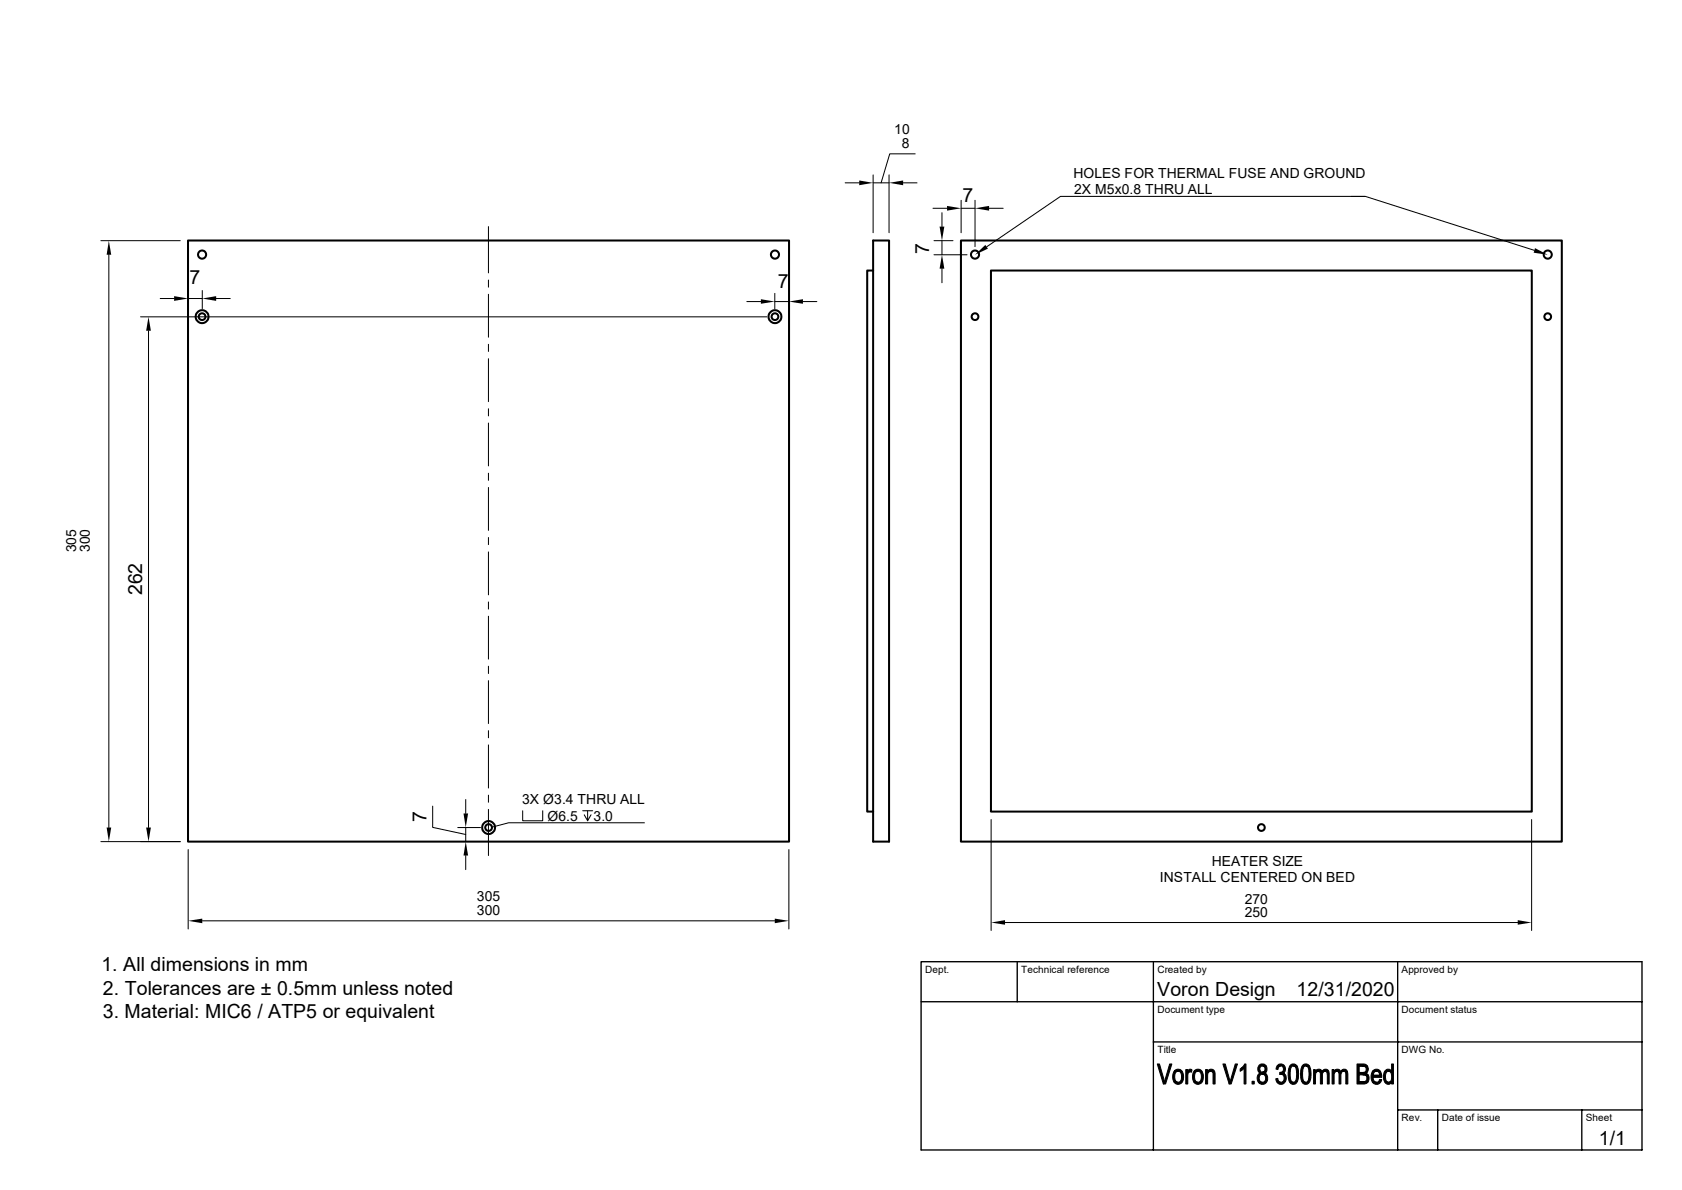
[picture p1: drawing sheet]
<svg xmlns="http://www.w3.org/2000/svg" width="420mm" height="297mm" viewBox="0 0 420 297" stroke-linecap="round" stroke-linejoin="round" font-family="sans-serif">
<g fill="none" stroke="#000" stroke-width=".51">
<path d="M46.9 60h150.1v150.1h-150.1zM218 67.5h-1.5v135.1h1.5M218 60h4v150.1h-4zM239.9 60h150.1v150.1h-150.1zM247.4 67.5h135.1v135.1h-135.1z"/>
<circle cx="50.5" cy="79" r="1.61"/>
<circle cx="50.5" cy="63.5" r="1.02"/>
<circle cx="50.5" cy="79" r=".85"/>
<circle cx="193.5" cy="79" r="1.61"/>
<circle cx="193.5" cy="63.5" r="1.02"/>
<circle cx="193.5" cy="79" r=".85"/>
<circle cx="243.5" cy="63.5" r="1.02"/>
<circle cx="243.5" cy="79" r=".85"/>
<circle cx="386.5" cy="63.5" r="1.02"/>
<circle cx="386.5" cy="79" r=".85"/>
<circle cx="122" cy="206.5" r="1.61"/>
<circle cx="122" cy="206.5" r=".85"/>
<circle cx="315" cy="206.5" r=".85"/>
</g>
<path d="M230 240h180v47h-180zM230 250h180M254 240v10M288 240v47M349 240v47M288 260.1h122M349 277h61M359 277v10M395 277v10" fill="none" stroke="#000" stroke-width=".34"/>
<g fill="#000" stroke="#000" stroke-width=".25">
<path d="M289 265.6h.5l1.2 4.3-.2 .7z" fill-rule="evenodd"/>
<path d="M292.1 265.6h.5l-1.6 5h-.5z" fill-rule="evenodd"/>
<path d="M293.1 267.5l1.1-.1a1.57 1.57 0 0 0-.7 2.4l.7 .3-1.1-.1a2.96 2.96 0 0 1 0-2.5z" fill-rule="evenodd"/>
<path d="M293.5 267.1a1.41 1.41 0 0 1 1.5 .1 1.41 1.41 0 0 1 .5 1.5 1.45 1.45 0 0 1-.4 1.5 1.45 1.45 0 0 1-1.6 .3l-.3-.3 1-.1a1.56 1.56 0 0 0 .7-2.3l-.6-.4h-1.1z" fill-rule="evenodd"/>
<path d="M296.1 267h.4v.5h.6l-.3 .1-.2 .5v2.5h-.5z" fill-rule="evenodd"/>
<path d="M296.8 267l.3-.1 .5 .1-.1 .6-1-.1z" fill-rule="evenodd"/>
<path d="M298.1 267.5l1-.1a1.57 1.57 0 0 0-.6 2.4l.6 .3-1-.1a2.96 2.96 0 0 1 0-2.5z" fill-rule="evenodd"/>
<path d="M298.4 267.1a1.41 1.41 0 0 1 1.6 .1 1.41 1.41 0 0 1 .5 1.5 1.47 1.47 0 0 1-.4 1.5 1.47 1.47 0 0 1-1.5 .3l-.4-.3 .9-.1a1.63 1.63 0 0 0 .7-2.3l-.5-.4h-1.1z" fill-rule="evenodd"/>
<path d="M301 267h.5v.5h.5l-.4 .5-.1 2.6h-.5z" fill-rule="evenodd"/>
<path d="M301.5 267.3l.8 .1-.8 .1z" fill-rule="evenodd"/>
<path d="M301.8 267.1a1.03 1.03 0 0 1 1.3 0 1.03 1.03 0 0 1 .3 1.2v2.3h-.5v-2.7l-.3-.5-1.1-.1z" fill-rule="evenodd"/>
<path d="M305.4 265.6h.5l1.3 4.4-.3 .6z" fill-rule="evenodd"/>
<path d="M308.4 265.6h.6l-1.6 5h-.5z" fill-rule="evenodd"/>
<path d="M309.7 266.8l.3-.2 .6 .1-.9 .7z" fill-rule="evenodd"/>
<path d="M310.8 265.6h.3v5h-.5v-3.9l-.6-.1z" fill-rule="evenodd"/>
<path d="M312.6 269.9h.6v.7h-.6z" fill-rule="evenodd"/>
<path d="M314.5 265.8a1.19 1.19 0 0 1 1.6 .2h-.9a.8 .8 0 0 0-.6 .8 .8 .8 0 0 0 .6 .8h.9l-.3 .2 .4 .3h-1a1.04 1.04 0 0 0-.8 1 1.04 1.04 0 0 0 .8 1l-.9 .1a1.56 1.56 0 0 1 .4-2.4 1.29 1.29 0 0 1-.2-2z" fill-rule="evenodd"/>
<path d="M315.2 266h.9l.3 .6-.3 1h-.9a.8 .8 0 0 0 .6-.8 .8 .8 0 0 0-.6-.8z" fill-rule="evenodd"/>
<path d="M315.2 268.1h1a1.46 1.46 0 0 1 .1 1.9 1.46 1.46 0 0 1-1.8 .4l-.2-.2 .9-.1a1.04 1.04 0 0 0 .8-1 1.04 1.04 0 0 0-.8-1z" fill-rule="evenodd"/>
<path d="M318.9 266.1l.9-.1-.4 .2-.3 .8-.5-.2z" fill-rule="evenodd"/>
<path d="M318.6 269.2h.5l.2 .7 .5 .2-.9 .1z" fill-rule="evenodd"/>
<path d="M319.6 267.6l1 .1-.2 .1 .4 .3-1.3 .1z" fill-rule="evenodd"/>
<path d="M319 265.9a1.23 1.23 0 0 1 1.7 .1 1.23 1.23 0 0 1-.1 1.7h-.9a.84 .84 0 0 0 .8-.8 .84 .84 0 0 0-.7-.9h-.9z" fill-rule="evenodd"/>
<path d="M319.9 268.1h.9a1.41 1.41 0 0 1 .1 2 1.41 1.41 0 0 1-2 .1l.9-.1a1.02 1.02 0 0 0 .8-.9 1.02 1.02 0 0 0-.7-1.1z" fill-rule="evenodd"/>
<path d="M322.2 265.9a1.1 1.1 0 0 1 1.6 .1l-.8 .1a1.37 1.37 0 0 0-.8 1.7v.3a1.69 1.69 0 0 0 .8 2h-1l-.3-.8v-2.1z" fill-rule="evenodd"/>
<path d="M323 266.1h.9l.3 1.2v1.6a1.45 1.45 0 0 1-1.7 1.7l-.4-.4 .9-.1a1.48 1.48 0 0 0 .8-1.7v-.5a1.5 1.5 0 0 0-.8-1.8z" fill-rule="evenodd"/>
<path d="M325.3 265.9a1.1 1.1 0 0 1 1.6 .1l-.8 .1a1.62 1.62 0 0 0-.9 1.9v.1a1.69 1.69 0 0 0 .9 2l-.9 .1-.4-.9v-2.1z" fill-rule="evenodd"/>
<path d="M326.1 266.1h.9l.3 1.2v1.6a1.49 1.49 0 0 1-1.6 1.7l-.5-.4 .9-.1a1.48 1.48 0 0 0 .8-1.7v-.3a1.77 1.77 0 0 0-.8-2z" fill-rule="evenodd"/>
<path d="M328 267h.4v.5h.5l-.4 .5v2.6h-.5z" fill-rule="evenodd"/>
<path d="M328.5 267.3l.7 .1-.8 .1z" fill-rule="evenodd"/>
<path d="M328.7 267a.86 .86 0 0 1 1.4 .5l-1.6-.2z" fill-rule="evenodd"/>
<path d="M329.5 267.5l1.4-.1-.5 .2-.2 .5v2.5h-.5v-2.7z" fill-rule="evenodd"/>
<path d="M330.2 267.3a.93 .93 0 0 1 1.2-.4 .93 .93 0 0 1 .5 1.2v2.5h-.5v-2.8l-.3-.4h-.9z" fill-rule="evenodd"/>
<path d="M332.6 267h.5v.5h.4l-.4 .6v2.5h-.5z" fill-rule="evenodd"/>
<path d="M333.1 267.3l.7 .1-.7 .1z" fill-rule="evenodd"/>
<path d="M333.3 267.1a.82 .82 0 0 1 .8-.2 .82 .82 0 0 1 .6 .6l-1.6-.2z" fill-rule="evenodd"/>
<path d="M334.1 267.5l1.4-.1-.5 .2-.2 .6v2.4h-.5v-2.5z" fill-rule="evenodd"/>
<path d="M334.9 267.3a.93 .93 0 0 1 1.2-.4 .93 .93 0 0 1 .4 1.2v2.5h-.5v-3l-.4-.2h-.8z" fill-rule="evenodd"/>
<path d="M338.8 265.6h2l.7 .5h-2.1v1.6h1.9l-.2 .2 .5 .3-2.2 .1v1.7h2.2l-.4 .4-2.4 .2z" fill-rule="evenodd"/>
<path d="M340.1 266.1h1.4l.2 .6-.4 1h-1.9h.8a.78 .78 0 0 0 .9-.8 .78 .78 0 0 0-1-.8z" fill-rule="evenodd"/>
<path d="M340.3 268.3l1.3-.1 .2 .6-.2 1.2h-2.2h1a.86 .86 0 0 0 .9-.9 .86 .86 0 0 0-1-.8z" fill-rule="evenodd"/>
<path d="M342.7 267.4h1l-.5 .1-.3 .9h2.1v.5h-2.1l.2 .9 .6 .3h-1a2.81 2.81 0 0 1 0-2.7z" fill-rule="evenodd"/>
<path d="M342.9 267.2a1.31 1.31 0 0 1 1.5-.1 1.31 1.31 0 0 1 .6 1.3h-2.1h1.6l-.4-.9-1.4-.1z" fill-rule="evenodd"/>
<path d="M342.7 270.1h1.1l.4-.1 .3-.6 .5 .1a1.27 1.27 0 0 1-.9 1.1 1.27 1.27 0 0 1-1.4-.5z" fill-rule="evenodd"/>
<path d="M345.9 267.2a.97 .97 0 0 1 1.6 .1l-.8 .1a1.58 1.58 0 0 0-.6 2.3l.6 .4-1-.1a2.84 2.84 0 0 1 .2-2.8z" fill-rule="evenodd"/>
<path d="M345.8 270.1h1.7a.91 .91 0 0 1-.8 .5 .91 .91 0 0 1-.9-.5z" fill-rule="evenodd"/>
<path d="M347.5 265.6h.4v5h-.4v-.5h-.6a1.84 1.84 0 0 0-.1-2.7h-.1l.8-.1z" fill-rule="evenodd"/>
</g>
<g fill="none" stroke="#000" stroke-width=".25">
<path d="M228.5 38.4h-6.3l-2.2 7.2M122 56.6v11.5M211 45.6h3.5M218 45.6h4zM218 43.6v14.5M222 43.6v14.5M225.5 45.6h3.5M233 52h3.5M235.2 53.1v3.5M240 52h3.5M240 50v8.1M243.5 50v11.6"/>
<path d="M247 52h3.5M337.4 49h3.6l42.1 13.5M340.8 49h-76l-18.4 12.6M25.2 60.1h19.8M27.2 63.6v142.9M35.1 79.1h156.4M40 74.5h3.5M47 74.5h3.5M50.5 72.5v4.5M54 74.5h3.5M122 69.9v1.8M122 73.4v10.8"/>
<path d="M186.5 75.3h3.5M193.5 75.3h3.5M193.5 73.2v3.8M197 73.2v1.8M200.5 75.3h3.5M233.2 60.1h4.8M233.2 63.6h8.3M235.2 67.1v3.5M235.2 60.1v3.5M37.1 82.5v124M122 85.9v1.8M122 89.5v10.7"/>
<path d="M122 102v1.8M122 105.6v10.7M122 118.1v1.8M122 121.7v10.7M122 134.2v1.7M122 137.8v10.7M122 150.2v1.8M122 153.8v10.7M122 166.3v1.8M122 169.9v10.7M116.3 199.6v3.4M122 182.4v1.7"/>
<path d="M122 185.9v10.8M122 198.5v1.7M25.2 210.1h19.8M47 212v19.9M108 201.2v5.3l8.3 1.8M114.3 206.5h5.7M116.3 206.5v3.6zM116.3 213.5v3.5M122 202v11.5M130.5 202.4v2.5h5v-2.5M145.5 202.4h2.5M146.7 202.4v2.5l-.8-1.5"/>
<path d="M147.6 203.4l-.9 1.5M160.9 205.4h-33.9l-4.2 1.1M197 212v19.9M247.5 204.6v27.6M382.4 204.6v27.6M50.5 229.8h143M251 230.3h128"/>
</g>
<g fill="#000">
<path d="M214.5 45l3.5 .6-3.5 .6zM222 45.6l3.5-.6v1.2zM234.6 56.6h1.2l-.6 3.5zM236.5 51.4l3.5 .6-3.5 .6zM243.5 52l3.5-.6v1.2zM27.2 60.1l.6 3.5h-1.2zM43.5 73.9l3.5 .6-3.5 .6zM50.5 74.5l3.5-.6v1.2zM190 74.7l3.5 .6-3.5 .5zM197 75.3l3.5-.6v1.1zM235.2 63.6l.6 3.5h-1.2zM243.5 63.6l2.5-2.5 .7 1z"/>
<path d="M383.3 61.9l3.2 1.7-3.6-.5zM37.1 79.1l.6 3.4h-1.2zM26.6 206.5h1.2l-.6 3.6zM36.5 206.5h1.2l-.6 3.6zM115.7 203h1.2l-.6 3.5zM116.3 210.1l.6 3.4h-1.2zM47 229.8l3.5-.5v1.1zM193.5 229.3l3.5 .5-3.5 .6zM247.5 230.3l3.5-.6v1.1zM379 229.7l3.4 .6-3.4 .5z"/>
</g>
<g font-size="4.9">
<text x="240.3" y="50.5">7</text>
<text x="232" y="63.4" transform="rotate(-90 232 63.4)">7</text>
<text x="47.3" y="71">7</text>
<text x="194.2" y="72">7</text>
<text x="35.5" y="148.6" transform="rotate(-90 35.5 148.6)">262</text>
<text x="106.5" y="205.2" transform="rotate(-90 106.5 205.2)">7</text>
<text x="25.3" y="242.4">1. All dimensions in mm</text>
<text x="25.7" y="248.2">2. Tolerances are ± 0.5mm unless noted</text>
<text x="289" y="248.5">Voron Design</text>
<text x="323.8" y="248.6">12/31/2020</text>
<text x="25.7" y="254.1">3. Material: MIC6 / ATP5 or equivalent</text>
<text x="399.2" y="285.8">1/1</text>
</g>
<g font-size="3.5">
<text x="223.3" y="33.5">10</text>
<text x="225.2" y="36.9">8</text>
<text x="268" y="44.4">HOLES FOR THERMAL FUSE AND GROUND</text>
<text x="268.2" y="48.5">2X M5x0.8 THRU ALL</text>
<text x="19" y="137.9" transform="rotate(-90 19 137.9)">305</text>
<text x="22.4" y="137.8" transform="rotate(-90 22.4 137.8)">300</text>
<text x="130.3" y="200.6">3X Ø3.4 THRU ALL</text>
<text x="136.7" y="204.9">Ø6.5</text>
<text x="148.2" y="204.9">3.0</text>
<text x="289.6" y="220.3">INSTALL CENTERED ON BED</text>
<text x="302.6" y="216.1">HEATER SIZE</text>
<text x="119.1" y="225">305</text>
<text x="310.8" y="225.6">270</text>
<text x="119.1" y="228.3">300</text>
<text x="310.8" y="229">250</text>
</g>
<g font-size="2.5">
<text x="231" y="242.8">Dept.</text>
<text x="255" y="242.8">Technical reference</text>
<text x="289" y="242.8">Created by</text>
<text x="350" y="242.8">Approved by</text>
<text x="289" y="252.9">Document type</text>
<text x="350" y="252.9">Document status</text>
<text x="289" y="262.8">Title</text>
<text x="350" y="262.8">DWG No.</text>
<text x="350" y="279.8">Rev.</text>
<text x="360" y="279.8">Date of issue</text>
<text x="396" y="279.8">Sheet</text>
</g>
</svg>
